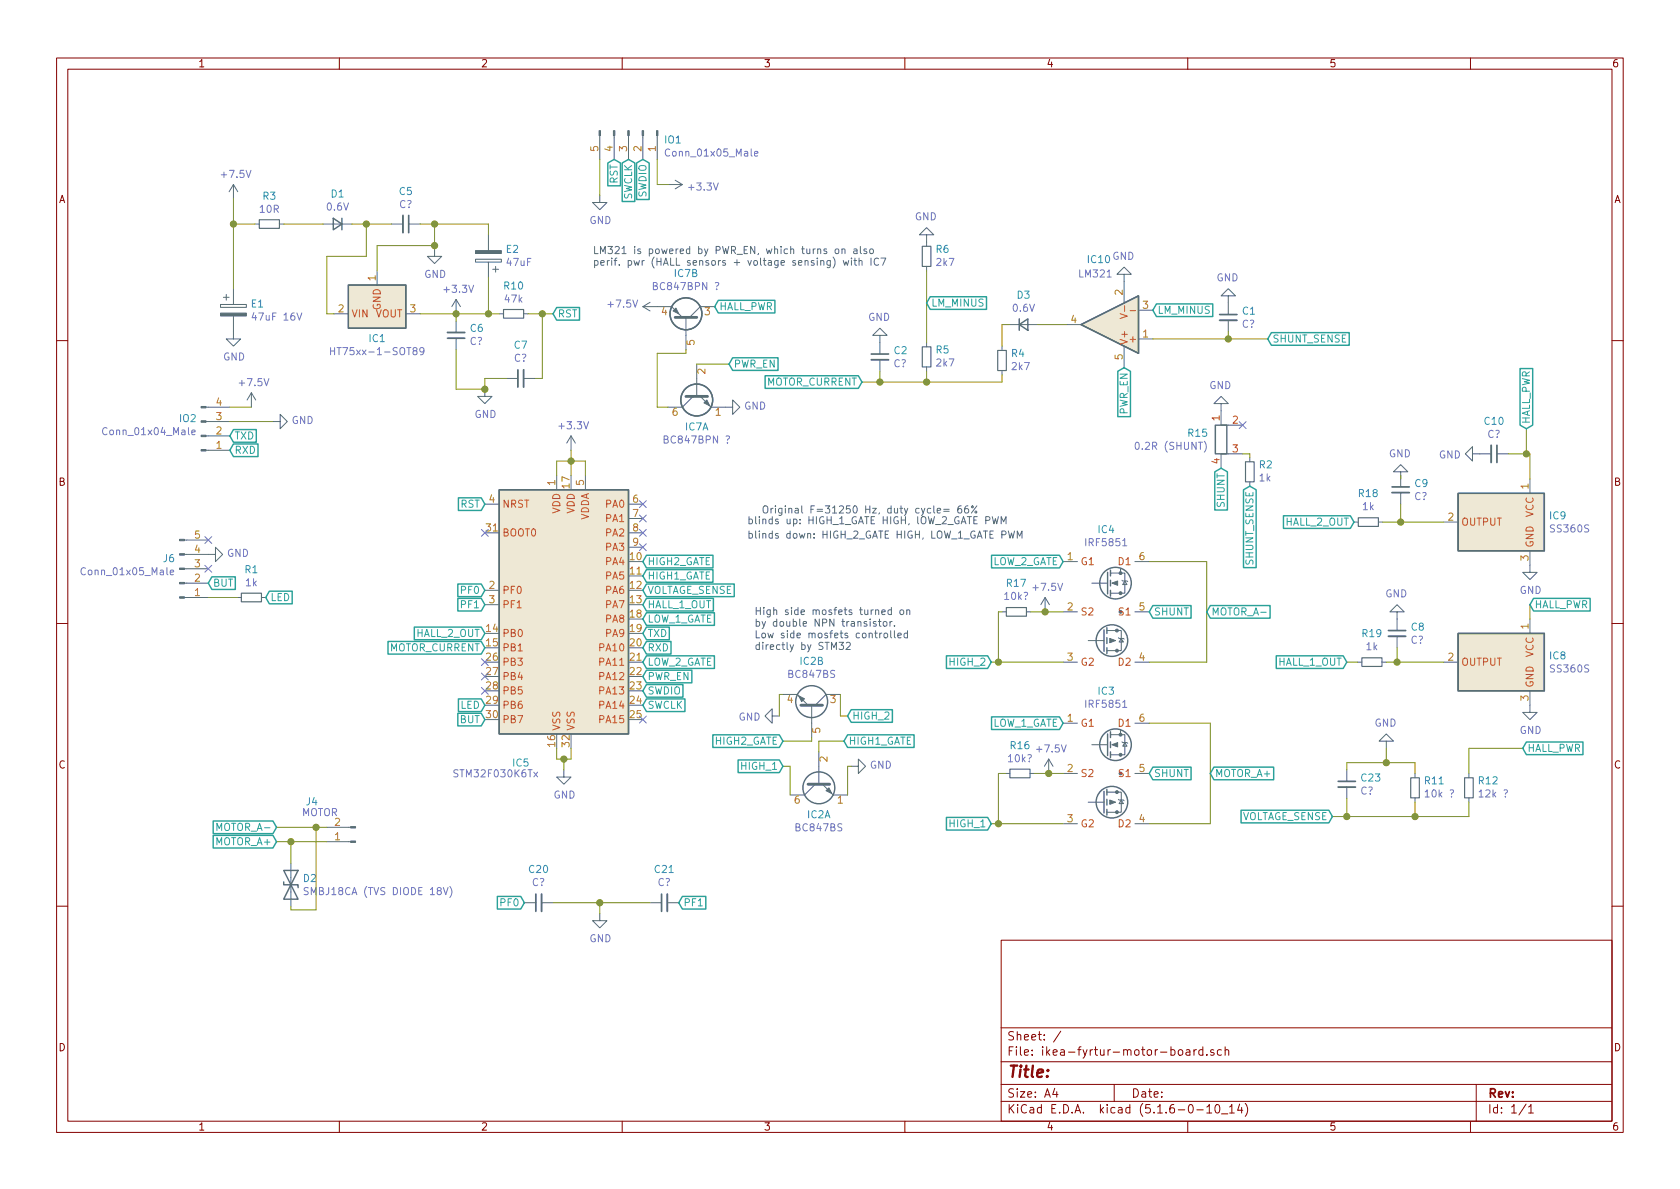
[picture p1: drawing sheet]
EESchema Schematic File Version 4
EELAYER 30 0
EELAYER END
$Descr A4 11693 8268
encoding utf-8
Sheet 1 1
Title ""
Date ""
Rev ""
Comp ""
Comment1 ""
Comment2 ""
Comment3 ""
Comment4 ""
$EndDescr
$Comp
L MCU_ST_STM32F0:STM32F030K6Tx IC5
U 1 1
P 3975 4200
F 0 "IC5" H 3625 3100 50  0000 C CNN
F 1 "STM32F030K6Tx" H 3450 3025 50  0000 C CNN
F 2 "Package_QFP:LQFP-32_7x7mm_P0.8mm" H 3475 3300 50  0001 R CNN
F 3 "http://www.st.com/st-web-ui/static/active/en/resource/technical/document/datasheet/DM00088500.pdf" H 3975 4200 50  0001 C CNN
	1    3975 4200
	1    0    0    -1  
$EndComp
$Comp
L omat:IRF5851 IC4
U 1 1
P 7700 4250
F 0 "IC4" H 7700 4825 50  0000 C CNN
F 1 "IRF5851" H 7700 4734 50  0000 C CNN
F 2 "Package_TO_SOT_THT:TO-220F-5_P3.4x2.06mm_StaggerEven_Lead1.86mm_Vertical" H 7400 3575 50  0001 C CIN
F 3 "https://www.infineon.com/dgdl/irfi4019h-117p.pdf?fileId=5546d462533600a401535623d74d1f6f" H 7700 4250 50  0001 L CNN
	1    7700 4250
	1    0    0    -1  
$EndComp
$Comp
L omat:IRF5851 IC3
U 1 1
P 7700 5375
F 0 "IC3" H 7700 5950 50  0000 C CNN
F 1 "IRF5851" H 7700 5859 50  0000 C CNN
F 2 "Package_TO_SOT_THT:TO-220F-5_P3.4x2.06mm_StaggerEven_Lead1.86mm_Vertical" H 7400 4700 50  0001 C CIN
F 3 "https://www.infineon.com/dgdl/irfi4019h-117p.pdf?fileId=5546d462533600a401535623d74d1f6f" H 7700 5375 50  0001 L CNN
	1    7700 5375
	1    0    0    -1  
$EndComp
$Comp
L Device:R_Small R17
U 1 1
P 7075 4250
F 0 "R17" V 7271 4250 50  0000 C CNN
F 1 "10k?" V 7180 4250 50  0000 C CNN
F 2 "" H 7075 4250 50  0001 C CNN
F 3 "~" H 7075 4250 50  0001 C CNN
	1    7075 4250
	0    -1   -1   0   
$EndComp
$Comp
L Device:R_Small R16
U 1 1
P 7100 5375
F 0 "R16" V 6904 5375 50  0000 C CNN
F 1 "10k?" V 6995 5375 50  0000 C CNN
F 2 "" H 7100 5375 50  0001 C CNN
F 3 "~" H 7100 5375 50  0001 C CNN
	1    7100 5375
	0    1    1    0   
$EndComp
$Comp
L Device:R_Small R5
U 1 1
P 6450 2475
F 0 "R5" H 6391 2429 50  0000 R CNN
F 1 "2k7" H 6391 2520 50  0000 R CNN
F 2 "" H 6450 2475 50  0001 C CNN
F 3 "~" H 6450 2475 50  0001 C CNN
	1    6450 2475
	-1   0    0    1   
$EndComp
$Comp
L Device:R_Small R4
U 1 1
P 6975 2500
F 0 "R4" H 6916 2454 50  0000 R CNN
F 1 "2k7" H 6916 2545 50  0000 R CNN
F 2 "" H 6975 2500 50  0001 C CNN
F 3 "~" H 6975 2500 50  0001 C CNN
	1    6975 2500
	-1   0    0    1   
$EndComp
$Comp
L Device:R_Small R6
U 1 1
P 6450 1775
F 0 "R6" H 6391 1729 50  0000 R CNN
F 1 "2k7" H 6391 1820 50  0000 R CNN
F 2 "" H 6450 1775 50  0001 C CNN
F 3 "~" H 6450 1775 50  0001 C CNN
	1    6450 1775
	-1   0    0    1   
$EndComp
$Comp
L Device:D_Small D3
U 1 1
P 7125 2250
F 0 "D3" H 7125 2457 50  0000 C CNN
F 1 "0.6V" H 7125 2366 50  0000 C CNN
F 2 "" V 7125 2250 50  0001 C CNN
F 3 "~" V 7125 2250 50  0001 C CNN
	1    7125 2250
	1    0    0    -1  
$EndComp
$Comp
L Amplifier_Operational:LM321 IC10
U 1 1
P 7725 2250
F 0 "IC10" H 7800 1800 50  0000 C CNN
F 1 "LM321" H 7825 1900 50  0000 C CNN
F 2 "Package_TO_SOT_SMD:SOT-23-5" H 7725 2250 50  0001 C CNN
F 3 "http://www.ti.com/lit/ds/symlink/lm321.pdf" H 7725 2250 50  0001 C CNN
	1    7725 2250
	-1   0    0    1   
$EndComp
$Comp
L Device:C_Small C2
U 1 1
P 6125 2475
F 0 "C2" H 6217 2521 50  0000 L CNN
F 1 "C?" H 6217 2430 50  0000 L CNN
F 2 "" H 6125 2475 50  0001 C CNN
F 3 "~" H 6125 2475 50  0001 C CNN
	1    6125 2475
	1    0    0    -1  
$EndComp
$Comp
L Device:C_Small C1
U 1 1
P 8550 2200
F 0 "C1" H 8642 2246 50  0000 L CNN
F 1 "C?" H 8642 2155 50  0000 L CNN
F 2 "" H 8550 2200 50  0001 C CNN
F 3 "~" H 8550 2200 50  0001 C CNN
	1    8550 2200
	1    0    0    -1  
$EndComp
$Comp
L Device:R_Small R2
U 1 1
P 8700 3275
F 0 "R2" H 8641 3229 50  0000 R CNN
F 1 "1k" H 8641 3320 50  0000 R CNN
F 2 "" H 8700 3275 50  0001 C CNN
F 3 "~" H 8700 3275 50  0001 C CNN
	1    8700 3275
	-1   0    0    1   
$EndComp
$Comp
L Device:R_Shunt R15
U 1 1
P 8500 3050
F 0 "R15" H 8413 3096 50  0000 R CNN
F 1 "0.2R (SHUNT)" H 8413 3005 50  0000 R CNN
F 2 "" V 8430 3050 50  0001 C CNN
F 3 "~" H 8500 3050 50  0001 C CNN
	1    8500 3050
	1    0    0    -1  
$EndComp
$Comp
L Device:R_Small R18
U 1 1
P 9525 3625
F 0 "R18" V 9721 3625 50  0000 C CNN
F 1 "1k" V 9630 3625 50  0000 C CNN
F 2 "" H 9525 3625 50  0001 C CNN
F 3 "~" H 9525 3625 50  0001 C CNN
	1    9525 3625
	0    -1   -1   0   
$EndComp
$Comp
L Device:R_Small R19
U 1 1
P 9550 4600
F 0 "R19" V 9746 4600 50  0000 C CNN
F 1 "1k" V 9655 4600 50  0000 C CNN
F 2 "" H 9550 4600 50  0001 C CNN
F 3 "~" H 9550 4600 50  0001 C CNN
	1    9550 4600
	0    -1   -1   0   
$EndComp
$Comp
L Device:C_Small C9
U 1 1
P 9750 3400
F 0 "C9" H 9842 3446 50  0000 L CNN
F 1 "C?" H 9842 3355 50  0000 L CNN
F 2 "" H 9750 3400 50  0001 C CNN
F 3 "~" H 9750 3400 50  0001 C CNN
	1    9750 3400
	1    0    0    -1  
$EndComp
$Comp
L Device:C_Small C8
U 1 1
P 9725 4400
F 0 "C8" H 9817 4446 50  0000 L CNN
F 1 "C?" H 9817 4355 50  0000 L CNN
F 2 "" H 9725 4400 50  0001 C CNN
F 3 "~" H 9725 4400 50  0001 C CNN
	1    9725 4400
	1    0    0    -1  
$EndComp
$Comp
L Device:C_Small C23
U 1 1
P 9375 5450
F 0 "C23" H 9467 5496 50  0000 L CNN
F 1 "C?" H 9467 5405 50  0000 L CNN
F 2 "" H 9375 5450 50  0001 C CNN
F 3 "~" H 9375 5450 50  0001 C CNN
	1    9375 5450
	1    0    0    -1  
$EndComp
$Comp
L Device:R_Small R11
U 1 1
P 9850 5475
F 0 "R11" H 9791 5429 50  0000 R CNN
F 1 "10k ?" H 9791 5520 50  0000 R CNN
F 2 "" H 9850 5475 50  0001 C CNN
F 3 "~" H 9850 5475 50  0001 C CNN
	1    9850 5475
	-1   0    0    1   
$EndComp
$Comp
L Device:R_Small R12
U 1 1
P 10225 5475
F 0 "R12" H 10166 5429 50  0000 R CNN
F 1 "12k ?" H 10166 5520 50  0000 R CNN
F 2 "" H 10225 5475 50  0001 C CNN
F 3 "~" H 10225 5475 50  0001 C CNN
	1    10225 5475
	-1   0    0    1   
$EndComp
$Comp
L Sensor_Magnetic:SM351LT IC9
U 1 1
P 10450 3625
F 0 "IC9" H 10120 3671 50  0000 R CNN
F 1 "SS360S" H 10120 3580 50  0000 R CNN
F 2 "Package_TO_SOT_SMD:SOT-23" H 10400 3625 50  0001 C CNN
F 3 "https://sensing.honeywell.com/honeywell-sensing-latching-digital-hall-effect-sensor-ics-ss360nt-ss360st-ss360st-10k-ss460s-ss460s-t2-t3-lp-datasheet-32312441.pdf" H 10400 3625 50  0001 C CNN
	1    10450 3625
	-1   0    0    -1  
$EndComp
$Comp
L Sensor_Magnetic:SM351LT IC8
U 1 1
P 10450 4600
F 0 "IC8" H 10120 4646 50  0000 R CNN
F 1 "SS360S" H 10120 4555 50  0000 R CNN
F 2 "Package_TO_SOT_SMD:SOT-23" H 10400 4600 50  0001 C CNN
F 3 "https://sensing.honeywell.com/honeywell-sensing-latching-digital-hall-effect-sensor-ics-ss360nt-ss360st-ss360st-10k-ss460s-ss460s-t2-t3-lp-datasheet-32312441.pdf" H 10400 4600 50  0001 C CNN
	1    10450 4600
	-1   0    0    -1  
$EndComp
$Comp
L Device:C_Small C20
U 1 1
P 3750 6275
F 0 "C20" V 3979 6275 50  0000 C CNN
F 1 "C?" V 3888 6275 50  0000 C CNN
F 2 "" H 3750 6275 50  0001 C CNN
F 3 "~" H 3750 6275 50  0001 C CNN
	1    3750 6275
	0    -1   -1   0   
$EndComp
$Comp
L Device:C_Small C21
U 1 1
P 4625 6275
F 0 "C21" V 4854 6275 50  0000 C CNN
F 1 "C?" V 4763 6275 50  0000 C CNN
F 2 "" H 4625 6275 50  0001 C CNN
F 3 "~" H 4625 6275 50  0001 C CNN
	1    4625 6275
	0    -1   -1   0   
$EndComp
$Comp
L Connector:Conn_01x05_Male IO1
U 1 1
P 4375 900
F 0 "IO1" V 4437 1144 50  0000 L CNN
F 1 "Conn_01x05_Male" V 4528 1144 50  0000 L CNN
F 2 "" H 4375 900 50  0001 C CNN
F 3 "~" H 4375 900 50  0001 C CNN
	1    4375 900 
	0    1    1    0   
$EndComp
$Comp
L Device:C_Small C7
U 1 1
P 3625 2625
F 0 "C7" V 3854 2625 50  0000 C CNN
F 1 "C?" V 3763 2625 50  0000 C CNN
F 2 "" H 3625 2625 50  0001 C CNN
F 3 "~" H 3625 2625 50  0001 C CNN
	1    3625 2625
	0    -1   -1   0   
$EndComp
$Comp
L Device:C_Small C6
U 1 1
P 3175 2325
F 0 "C6" H 3083 2279 50  0000 R CNN
F 1 "C?" H 3083 2370 50  0000 R CNN
F 2 "" H 3175 2325 50  0001 C CNN
F 3 "~" H 3175 2325 50  0001 C CNN
	1    3175 2325
	-1   0    0    1   
$EndComp
$Comp
L Device:R_Small R10
U 1 1
P 3575 2175
F 0 "R10" V 3379 2175 50  0000 C CNN
F 1 "47k" V 3470 2175 50  0000 C CNN
F 2 "" H 3575 2175 50  0001 C CNN
F 3 "~" H 3575 2175 50  0001 C CNN
	1    3575 2175
	0    1    1    0   
$EndComp
$Comp
L Device:CP E2
U 1 1
P 3400 1775
F 0 "E2" H 3282 1729 50  0000 R CNN
F 1 "47uF" H 3282 1820 50  0000 R CNN
F 2 "" H 3438 1625 50  0001 C CNN
F 3 "~" H 3400 1775 50  0001 C CNN
	1    3400 1775
	-1   0    0    1   
$EndComp
$Comp
L Regulator_Linear:HT75xx-1-SOT89 IC1
U 1 1
P 2625 2075
F 0 "IC1" H 2625 2350 50  0000 C CNN
F 1 "HT75xx-1-SOT89" H 2625 2441 50  0000 C CNN
F 2 "Package_TO_SOT_SMD:SOT-89-3" H 2625 2400 50  0001 C CIN
F 3 "https://www.holtek.com/documents/10179/116711/HT75xx-1v250.pdf" H 2625 2175 50  0001 C CNN
	1    2625 2075
	1    0    0    1   
$EndComp
$Comp
L Device:C_Small C5
U 1 1
P 2825 1550
F 0 "C5" V 2596 1550 50  0000 C CNN
F 1 "C?" V 2687 1550 50  0000 C CNN
F 2 "" H 2825 1550 50  0001 C CNN
F 3 "~" H 2825 1550 50  0001 C CNN
	1    2825 1550
	0    1    1    0   
$EndComp
$Comp
L Device:D_Small D1
U 1 1
P 2350 1550
F 0 "D1" H 2350 1343 50  0000 C CNN
F 1 "0.6V" H 2350 1434 50  0000 C CNN
F 2 "" V 2350 1550 50  0001 C CNN
F 3 "~" V 2350 1550 50  0001 C CNN
	1    2350 1550
	-1   0    0    1   
$EndComp
$Comp
L Device:CP E1
U 1 1
P 1625 2150
F 0 "E1" H 1743 2196 50  0000 L CNN
F 1 "47uF 16V" H 1743 2105 50  0000 L CNN
F 2 "" H 1663 2000 50  0001 C CNN
F 3 "~" H 1625 2150 50  0001 C CNN
	1    1625 2150
	1    0    0    -1  
$EndComp
$Comp
L Device:D_TVS D2
U 1 1
P 2025 6150
F 0 "D2" V 1979 6230 50  0000 L CNN
F 1 "SMBJ18CA (TVS DIODE 18V)" V 2070 6230 50  0000 L CNN
F 2 "" H 2025 6150 50  0001 C CNN
F 3 "~" H 2025 6150 50  0001 C CNN
	1    2025 6150
	0    1    1    0   
$EndComp
$Comp
L Connector:Conn_01x02_Male J4
U 1 1
P 2475 5850
F 0 "J4" H 2825 5575 50  0000 R CNN
F 1 "MOTOR" H 2850 5650 50  0000 R CNN
F 2 "" H 2475 5850 50  0001 C CNN
F 3 "~" H 2475 5850 50  0001 C CNN
	1    2475 5850
	-1   0    0    1   
$EndComp
$Comp
L Device:R_Small R3
U 1 1
P 1875 1550
F 0 "R3" V 1679 1550 50  0000 C CNN
F 1 "10R" V 1770 1550 50  0000 C CNN
F 2 "" H 1875 1550 50  0001 C CNN
F 3 "~" H 1875 1550 50  0001 C CNN
	1    1875 1550
	0    1    1    0   
$EndComp
$Comp
L Connector:Conn_01x04_Male IO2
U 1 1
P 1400 3025
F 0 "IO2" H 1372 2907 50  0000 R CNN
F 1 "Conn_01x04_Male" H 1372 2998 50  0000 R CNN
F 2 "" H 1400 3025 50  0001 C CNN
F 3 "~" H 1400 3025 50  0001 C CNN
	1    1400 3025
	1    0    0    1   
$EndComp
$Comp
L Connector:Conn_01x05_Male J6
U 1 1
P 1250 3950
F 0 "J6" H 1222 3882 50  0000 R CNN
F 1 "Conn_01x05_Male" H 1222 3973 50  0000 R CNN
F 2 "" H 1250 3950 50  0001 C CNN
F 3 "~" H 1250 3950 50  0001 C CNN
	1    1250 3950
	1    0    0    1   
$EndComp
$Comp
L Device:R_Small R1
U 1 1
P 1750 4150
F 0 "R1" V 1554 4150 50  0000 C CNN
F 1 "1k" V 1645 4150 50  0000 C CNN
F 2 "" H 1750 4150 50  0001 C CNN
F 3 "~" H 1750 4150 50  0001 C CNN
	1    1750 4150
	0    1    1    0   
$EndComp
Text GLabel 1850 4150 2    50   Input ~ 0
LED
Wire Wire Line
	1450 4150 1650 4150
Text GLabel 1450 4050 2    50   Input ~ 0
BUT
Text GLabel 3375 4900 0    50   Input ~ 0
LED
Text GLabel 3375 5000 0    50   Input ~ 0
BUT
Text GLabel 1600 3125 2    50   Input ~ 0
RXD
Text GLabel 4475 4500 2    50   Input ~ 0
RXD
Text GLabel 1600 3025 2    50   Input ~ 0
TXD
Text GLabel 4475 4400 2    50   Input ~ 0
TXD
$Comp
L power:GND #PWR0101
U 1 1
P 1900 2925
F 0 "#PWR0101" H 1900 2675 50  0001 C CNN
F 1 "GND" V 1905 2797 50  0000 R CNN
F 2 "" H 1900 2925 50  0001 C CNN
F 3 "" H 1900 2925 50  0001 C CNN
	1    1900 2925
	0    -1   -1   0   
$EndComp
Wire Wire Line
	1900 2925 1600 2925
$Comp
L power:+7.5V #PWR0102
U 1 1
P 1750 2825
F 0 "#PWR0102" H 1750 2675 50  0001 C CNN
F 1 "+7.5V" H 1765 2998 50  0000 C CNN
F 2 "" H 1750 2825 50  0001 C CNN
F 3 "" H 1750 2825 50  0001 C CNN
	1    1750 2825
	1    0    0    -1  
$EndComp
Wire Wire Line
	1750 2825 1600 2825
$Comp
L power:+7.5V #PWR0103
U 1 1
P 1625 1375
F 0 "#PWR0103" H 1625 1225 50  0001 C CNN
F 1 "+7.5V" H 1640 1548 50  0000 C CNN
F 2 "" H 1625 1375 50  0001 C CNN
F 3 "" H 1625 1375 50  0001 C CNN
	1    1625 1375
	1    0    0    -1  
$EndComp
Wire Wire Line
	1625 1375 1625 1550
Wire Wire Line
	1625 1550 1775 1550
Wire Wire Line
	1975 1550 2250 1550
Wire Wire Line
	1625 1550 1625 2000
Connection ~ 1625 1550
$Comp
L power:GND #PWR0104
U 1 1
P 1625 2300
F 0 "#PWR0104" H 1625 2050 50  0001 C CNN
F 1 "GND" H 1630 2127 50  0000 C CNN
F 2 "" H 1625 2300 50  0001 C CNN
F 3 "" H 1625 2300 50  0001 C CNN
	1    1625 2300
	1    0    0    -1  
$EndComp
Wire Wire Line
	2450 1550 2550 1550
$Comp
L power:GND #PWR0105
U 1 1
P 3025 1725
F 0 "#PWR0105" H 3025 1475 50  0001 C CNN
F 1 "GND" H 3030 1552 50  0000 C CNN
F 2 "" H 3025 1725 50  0001 C CNN
F 3 "" H 3025 1725 50  0001 C CNN
	1    3025 1725
	1    0    0    -1  
$EndComp
Wire Wire Line
	3025 1725 3025 1700
Wire Wire Line
	3025 1550 2925 1550
Wire Wire Line
	2550 1550 2550 1775
Wire Wire Line
	2550 1775 2275 1775
Wire Wire Line
	2275 1775 2275 2175
Wire Wire Line
	2275 2175 2325 2175
Connection ~ 2550 1550
Wire Wire Line
	2550 1550 2725 1550
Wire Wire Line
	2625 1875 2625 1700
Wire Wire Line
	2625 1700 3025 1700
Connection ~ 3025 1700
Wire Wire Line
	3025 1700 3025 1550
Wire Wire Line
	3025 1550 3400 1550
Wire Wire Line
	3400 1550 3400 1625
Connection ~ 3025 1550
$Comp
L power:+3.3V #PWR0106
U 1 1
P 3175 2175
F 0 "#PWR0106" H 3175 2025 50  0001 C CNN
F 1 "+3.3V" H 3190 2348 50  0000 C CNN
F 2 "" H 3175 2175 50  0001 C CNN
F 3 "" H 3175 2175 50  0001 C CNN
	1    3175 2175
	1    0    0    -1  
$EndComp
Wire Wire Line
	2925 2175 3175 2175
Wire Wire Line
	3175 2175 3175 2225
$Comp
L power:GND #PWR0107
U 1 1
P 3375 2700
F 0 "#PWR0107" H 3375 2450 50  0001 C CNN
F 1 "GND" H 3380 2527 50  0000 C CNN
F 2 "" H 3375 2700 50  0001 C CNN
F 3 "" H 3375 2700 50  0001 C CNN
	1    3375 2700
	1    0    0    -1  
$EndComp
Wire Wire Line
	3375 2700 3175 2700
Wire Wire Line
	3175 2700 3175 2425
$Comp
L power:GND #PWR0108
U 1 1
P 4175 1350
F 0 "#PWR0108" H 4175 1100 50  0001 C CNN
F 1 "GND" H 4180 1177 50  0000 C CNN
F 2 "" H 4175 1350 50  0001 C CNN
F 3 "" H 4175 1350 50  0001 C CNN
	1    4175 1350
	1    0    0    -1  
$EndComp
Text GLabel 4275 1100 3    50   Input ~ 0
RST
Text GLabel 3850 2175 2    50   Input ~ 0
RST
Connection ~ 3175 2175
Wire Wire Line
	3175 2175 3400 2175
Wire Wire Line
	3400 2175 3400 1925
Wire Wire Line
	3475 2175 3400 2175
Connection ~ 3400 2175
Wire Wire Line
	3525 2625 3375 2625
Wire Wire Line
	3375 2625 3375 2700
Connection ~ 3375 2700
Wire Wire Line
	3675 2175 3775 2175
Wire Wire Line
	3725 2625 3775 2625
Wire Wire Line
	3775 2625 3775 2175
Connection ~ 3775 2175
Wire Wire Line
	3775 2175 3850 2175
Wire Wire Line
	4175 1350 4175 1100
Text GLabel 3375 3500 0    50   Input ~ 0
RST
Text GLabel 1925 5850 0    50   Input ~ 0
MOTOR_A+
Text GLabel 1925 5750 0    50   Input ~ 0
MOTOR_A-
Wire Wire Line
	2025 6000 2025 5850
Wire Wire Line
	2025 5850 1925 5850
Wire Wire Line
	2025 5850 2275 5850
Connection ~ 2025 5850
Wire Wire Line
	1925 5750 2200 5750
Wire Wire Line
	2025 6300 2025 6325
Wire Wire Line
	2025 6325 2200 6325
Wire Wire Line
	2200 6325 2200 5750
Connection ~ 2200 5750
Wire Wire Line
	2200 5750 2275 5750
Text GLabel 3650 6275 0    50   Input ~ 0
PF0
Text GLabel 3375 4100 0    50   Input ~ 0
PF0
Text GLabel 4725 6275 2    50   Input ~ 0
PF1
Text GLabel 3375 4200 0    50   Input ~ 0
PF1
$Comp
L power:GND #PWR0109
U 1 1
P 4175 6350
F 0 "#PWR0109" H 4175 6100 50  0001 C CNN
F 1 "GND" H 4180 6177 50  0000 C CNN
F 2 "" H 4175 6350 50  0001 C CNN
F 3 "" H 4175 6350 50  0001 C CNN
	1    4175 6350
	1    0    0    -1  
$EndComp
Wire Wire Line
	3850 6275 4175 6275
Wire Wire Line
	4175 6275 4175 6350
Wire Wire Line
	4175 6275 4525 6275
Connection ~ 4175 6275
Text GLabel 4375 1100 3    50   Input ~ 0
SWCLK
Text GLabel 4475 4900 2    50   Input ~ 0
SWCLK
Text GLabel 4475 1100 3    50   Input ~ 0
SWDIO
Text GLabel 4475 4800 2    50   Input ~ 0
SWDIO
$Comp
L power:+3.3V #PWR0110
U 1 1
P 3975 3125
F 0 "#PWR0110" H 3975 2975 50  0001 C CNN
F 1 "+3.3V" H 3990 3298 50  0000 C CNN
F 2 "" H 3975 3125 50  0001 C CNN
F 3 "" H 3975 3125 50  0001 C CNN
	1    3975 3125
	1    0    0    -1  
$EndComp
$Comp
L power:+3.3V #PWR0111
U 1 1
P 4650 1275
F 0 "#PWR0111" H 4650 1125 50  0001 C CNN
F 1 "+3.3V" V 4665 1403 50  0000 L CNN
F 2 "" H 4650 1275 50  0001 C CNN
F 3 "" H 4650 1275 50  0001 C CNN
	1    4650 1275
	0    1    1    0   
$EndComp
Wire Wire Line
	4650 1275 4575 1275
Wire Wire Line
	4575 1275 4575 1100
Wire Wire Line
	3875 3300 3875 3200
Wire Wire Line
	3875 3200 3975 3200
Wire Wire Line
	3975 3200 3975 3125
Wire Wire Line
	3975 3200 3975 3300
Connection ~ 3975 3200
$Comp
L power:GND #PWR0112
U 1 1
P 5050 2825
F 0 "#PWR0112" H 5050 2575 50  0001 C CNN
F 1 "GND" V 5055 2697 50  0000 R CNN
F 2 "" H 5050 2825 50  0001 C CNN
F 3 "" H 5050 2825 50  0001 C CNN
	1    5050 2825
	0    -1   -1   0   
$EndComp
Text GLabel 7825 2550 3    50   Input ~ 0
PWR_EN
Text GLabel 5075 2525 2    50   Input ~ 0
PWR_EN
Text GLabel 4975 2125 2    50   Input ~ 0
HALL_PWR
$Comp
L Device:C_Small C10
U 1 1
P 10400 3150
F 0 "C10" V 10171 3150 50  0000 C CNN
F 1 "C?" V 10262 3150 50  0000 C CNN
F 2 "" H 10400 3150 50  0001 C CNN
F 3 "~" H 10400 3150 50  0001 C CNN
	1    10400 3150
	0    1    1    0   
$EndComp
Text GLabel 10625 2975 1    50   Input ~ 0
HALL_PWR
Wire Wire Line
	10500 3150 10625 3150
Wire Wire Line
	10625 3150 10625 2975
Wire Wire Line
	10625 3150 10650 3150
Wire Wire Line
	10650 3150 10650 3325
Connection ~ 10625 3150
Text GLabel 10650 4200 2    50   Input ~ 0
HALL_PWR
Wire Wire Line
	10650 4200 10650 4300
Text GLabel 10600 5200 2    50   Input ~ 0
HALL_PWR
Wire Wire Line
	10600 5200 10225 5200
Wire Wire Line
	10225 5200 10225 5375
$Comp
L power:GND #PWR0113
U 1 1
P 9650 5200
F 0 "#PWR0113" H 9650 4950 50  0001 C CNN
F 1 "GND" H 9655 5027 50  0000 C CNN
F 2 "" H 9650 5200 50  0001 C CNN
F 3 "" H 9650 5200 50  0001 C CNN
	1    9650 5200
	-1   0    0    1   
$EndComp
Wire Wire Line
	9375 5350 9375 5300
Wire Wire Line
	9375 5300 9650 5300
Wire Wire Line
	9650 5300 9650 5200
Wire Wire Line
	9850 5375 9850 5300
Wire Wire Line
	9850 5300 9650 5300
Connection ~ 9650 5300
Wire Wire Line
	10225 5575 10225 5675
Wire Wire Line
	10225 5675 9850 5675
Wire Wire Line
	9850 5675 9850 5575
Wire Wire Line
	9850 5675 9375 5675
Wire Wire Line
	9375 5675 9375 5550
Connection ~ 9850 5675
Text GLabel 9275 5675 0    50   Input ~ 0
VOLTAGE_SENSE
Wire Wire Line
	9275 5675 9375 5675
Connection ~ 9375 5675
Text GLabel 4475 4100 2    50   Input ~ 0
VOLTAGE_SENSE
$Comp
L power:GND #PWR0114
U 1 1
P 10650 4900
F 0 "#PWR0114" H 10650 4650 50  0001 C CNN
F 1 "GND" H 10655 4727 50  0000 C CNN
F 2 "" H 10650 4900 50  0001 C CNN
F 3 "" H 10650 4900 50  0001 C CNN
	1    10650 4900
	1    0    0    -1  
$EndComp
$Comp
L power:GND #PWR0115
U 1 1
P 10650 3925
F 0 "#PWR0115" H 10650 3675 50  0001 C CNN
F 1 "GND" H 10655 3752 50  0000 C CNN
F 2 "" H 10650 3925 50  0001 C CNN
F 3 "" H 10650 3925 50  0001 C CNN
	1    10650 3925
	1    0    0    -1  
$EndComp
$Comp
L power:GND #PWR0116
U 1 1
P 9750 3325
F 0 "#PWR0116" H 9750 3075 50  0001 C CNN
F 1 "GND" H 9755 3152 50  0000 C CNN
F 2 "" H 9750 3325 50  0001 C CNN
F 3 "" H 9750 3325 50  0001 C CNN
	1    9750 3325
	-1   0    0    1   
$EndComp
Wire Wire Line
	9750 3325 9750 3300
Text GLabel 9425 3625 0    50   Input ~ 0
HALL_2_OUT
Wire Wire Line
	9750 3625 10050 3625
Wire Wire Line
	9625 3625 9750 3625
Connection ~ 9750 3625
Text GLabel 9375 4600 0    50   Input ~ 0
HALL_1_OUT
Wire Wire Line
	9750 3500 9750 3625
Wire Wire Line
	9650 4600 9725 4600
$Comp
L power:GND #PWR0117
U 1 1
P 9725 4300
F 0 "#PWR0117" H 9725 4050 50  0001 C CNN
F 1 "GND" H 9730 4127 50  0000 C CNN
F 2 "" H 9725 4300 50  0001 C CNN
F 3 "" H 9725 4300 50  0001 C CNN
	1    9725 4300
	-1   0    0    1   
$EndComp
Wire Wire Line
	9725 4500 9725 4600
Connection ~ 9725 4600
Wire Wire Line
	9725 4600 10050 4600
Wire Wire Line
	9375 4600 9450 4600
Text GLabel 3375 4400 0    50   Input ~ 0
HALL_2_OUT
Text GLabel 4475 4200 2    50   Input ~ 0
HALL_1_OUT
$Comp
L power:GND #PWR0118
U 1 1
P 8500 2850
F 0 "#PWR0118" H 8500 2600 50  0001 C CNN
F 1 "GND" H 8505 2677 50  0000 C CNN
F 2 "" H 8500 2850 50  0001 C CNN
F 3 "" H 8500 2850 50  0001 C CNN
	1    8500 2850
	-1   0    0    1   
$EndComp
NoConn ~ 8650 2950
Wire Wire Line
	8650 3150 8700 3150
Wire Wire Line
	8700 3150 8700 3175
Text GLabel 8500 3250 3    50   Input ~ 0
SHUNT
Text GLabel 8000 4250 2    50   Input ~ 0
SHUNT
Text GLabel 8000 5375 2    50   Input ~ 0
SHUNT
Text GLabel 8400 4250 2    50   Input ~ 0
MOTOR_A-
Wire Wire Line
	8400 3900 8000 3900
Wire Wire Line
	8000 4600 8400 4600
Wire Wire Line
	8400 3900 8400 4600
Text GLabel 8425 5375 2    50   Input ~ 0
MOTOR_A+
Wire Wire Line
	8000 5025 8425 5025
Wire Wire Line
	8000 5725 8425 5725
Wire Wire Line
	8425 5025 8425 5725
$Comp
L power:+7.5V #PWR0119
U 1 1
P 7275 4250
F 0 "#PWR0119" H 7275 4100 50  0001 C CNN
F 1 "+7.5V" H 7290 4423 50  0000 C CNN
F 2 "" H 7275 4250 50  0001 C CNN
F 3 "" H 7275 4250 50  0001 C CNN
	1    7275 4250
	1    0    0    -1  
$EndComp
Wire Wire Line
	7275 4250 7400 4250
$Comp
L power:+7.5V #PWR0120
U 1 1
P 7300 5375
F 0 "#PWR0120" H 7300 5225 50  0001 C CNN
F 1 "+7.5V" H 7315 5548 50  0000 C CNN
F 2 "" H 7300 5375 50  0001 C CNN
F 3 "" H 7300 5375 50  0001 C CNN
	1    7300 5375
	1    0    0    -1  
$EndComp
Wire Wire Line
	7300 5375 7400 5375
Wire Wire Line
	7175 4250 7275 4250
Connection ~ 7275 4250
Wire Wire Line
	6975 4250 6950 4250
Wire Wire Line
	6950 4250 6950 4600
Wire Wire Line
	6950 4600 7400 4600
Wire Wire Line
	7200 5375 7300 5375
Connection ~ 7300 5375
Wire Wire Line
	7000 5375 6950 5375
Wire Wire Line
	6950 5375 6950 5725
Wire Wire Line
	6950 5725 7400 5725
Text GLabel 6900 5725 0    50   Input ~ 0
HIGH_1
Wire Wire Line
	6900 5725 6950 5725
Connection ~ 6950 5725
Text GLabel 6900 4600 0    50   Input ~ 0
HIGH_2
Wire Wire Line
	6900 4600 6950 4600
Connection ~ 6950 4600
Text GLabel 7400 3900 0    50   Input ~ 0
LOW_2_GATE
Text GLabel 4475 4600 2    50   Input ~ 0
LOW_2_GATE
Text GLabel 7400 5025 0    50   Input ~ 0
LOW_1_GATE
Text GLabel 4475 4300 2    50   Input ~ 0
LOW_1_GATE
$Comp
L power:GND #PWR0121
U 1 1
P 5425 4975
F 0 "#PWR0121" H 5425 4725 50  0001 C CNN
F 1 "GND" V 5430 4847 50  0000 R CNN
F 2 "" H 5425 4975 50  0001 C CNN
F 3 "" H 5425 4975 50  0001 C CNN
	1    5425 4975
	0    1    1    0   
$EndComp
$Comp
L power:GND #PWR0122
U 1 1
P 5925 5325
F 0 "#PWR0122" H 5925 5075 50  0001 C CNN
F 1 "GND" V 5930 5197 50  0000 R CNN
F 2 "" H 5925 5325 50  0001 C CNN
F 3 "" H 5925 5325 50  0001 C CNN
	1    5925 5325
	0    -1   -1   0   
$EndComp
Text GLabel 5450 5325 0    50   Input ~ 0
HIGH_1
Text GLabel 5900 4975 2    50   Input ~ 0
HIGH_2
Text GLabel 5450 5150 0    50   Input ~ 0
HIGH2_GATE
Text GLabel 5875 5150 2    50   Input ~ 0
HIGH1_GATE
Text GLabel 4475 3900 2    50   Input ~ 0
HIGH2_GATE
Text GLabel 4475 4000 2    50   Input ~ 0
HIGH1_GATE
Wire Wire Line
	5900 5525 5900 5325
Wire Wire Line
	5900 5325 5925 5325
Wire Wire Line
	5500 5525 5500 5325
Wire Wire Line
	5500 5325 5450 5325
Wire Wire Line
	5700 5225 5700 5150
Wire Wire Line
	5700 5150 5875 5150
Wire Wire Line
	5450 5150 5650 5150
Wire Wire Line
	5650 5150 5650 5125
Wire Wire Line
	5425 4975 5425 4825
Wire Wire Line
	5425 4825 5450 4825
Wire Wire Line
	5850 4825 5850 4975
Wire Wire Line
	5850 4975 5900 4975
$Comp
L power:GND #PWR0123
U 1 1
P 8550 2100
F 0 "#PWR0123" H 8550 1850 50  0001 C CNN
F 1 "GND" H 8555 1927 50  0000 C CNN
F 2 "" H 8550 2100 50  0001 C CNN
F 3 "" H 8550 2100 50  0001 C CNN
	1    8550 2100
	-1   0    0    1   
$EndComp
Wire Wire Line
	8025 2350 8550 2350
Text GLabel 8700 3375 3    50   Input ~ 0
SHUNT_SENSE
Text GLabel 8825 2350 2    50   Input ~ 0
SHUNT_SENSE
Wire Wire Line
	8825 2350 8550 2350
Connection ~ 8550 2350
Wire Wire Line
	8550 2300 8550 2350
$Comp
L power:GND #PWR0124
U 1 1
P 7825 1950
F 0 "#PWR0124" H 7825 1700 50  0001 C CNN
F 1 "GND" H 7830 1777 50  0000 C CNN
F 2 "" H 7825 1950 50  0001 C CNN
F 3 "" H 7825 1950 50  0001 C CNN
	1    7825 1950
	-1   0    0    1   
$EndComp
$Comp
L power:GND #PWR0125
U 1 1
P 6450 1675
F 0 "#PWR0125" H 6450 1425 50  0001 C CNN
F 1 "GND" H 6455 1502 50  0000 C CNN
F 2 "" H 6450 1675 50  0001 C CNN
F 3 "" H 6450 1675 50  0001 C CNN
	1    6450 1675
	-1   0    0    1   
$EndComp
Text GLabel 8025 2150 2    50   Input ~ 0
LM_MINUS
Text GLabel 6450 2100 2    50   Input ~ 0
LM_MINUS
Wire Wire Line
	6450 1875 6450 2375
Wire Wire Line
	7225 2250 7425 2250
Wire Wire Line
	7025 2250 6975 2250
Wire Wire Line
	6975 2250 6975 2400
Wire Wire Line
	6975 2600 6975 2650
Wire Wire Line
	6975 2650 6450 2650
Wire Wire Line
	6450 2650 6450 2575
Wire Wire Line
	6450 2650 6125 2650
Wire Wire Line
	6125 2650 6125 2575
Connection ~ 6450 2650
$Comp
L power:GND #PWR0126
U 1 1
P 6125 2375
F 0 "#PWR0126" H 6125 2125 50  0001 C CNN
F 1 "GND" H 6130 2202 50  0000 C CNN
F 2 "" H 6125 2375 50  0001 C CNN
F 3 "" H 6125 2375 50  0001 C CNN
	1    6125 2375
	-1   0    0    1   
$EndComp
Text GLabel 6000 2650 0    50   Input ~ 0
MOTOR_CURRENT
Wire Wire Line
	6000 2650 6125 2650
Connection ~ 6125 2650
Text GLabel 3375 4500 0    50   Input ~ 0
MOTOR_CURRENT
$Comp
L power:GND #PWR0127
U 1 1
P 3925 5350
F 0 "#PWR0127" H 3925 5100 50  0001 C CNN
F 1 "GND" H 3930 5177 50  0000 C CNN
F 2 "" H 3925 5350 50  0001 C CNN
F 3 "" H 3925 5350 50  0001 C CNN
	1    3925 5350
	1    0    0    -1  
$EndComp
Wire Wire Line
	3925 5350 3925 5275
Wire Wire Line
	3925 5275 3875 5275
Wire Wire Line
	3875 5275 3875 5200
Wire Wire Line
	3975 5200 3975 5275
Wire Wire Line
	3975 5275 3925 5275
Connection ~ 3925 5275
$Comp
L power:GND #PWR0128
U 1 1
P 10300 3150
F 0 "#PWR0128" H 10300 2900 50  0001 C CNN
F 1 "GND" V 10305 3022 50  0000 R CNN
F 2 "" H 10300 3150 50  0001 C CNN
F 3 "" H 10300 3150 50  0001 C CNN
	1    10300 3150
	0    1    1    0   
$EndComp
$Comp
L power:+7.5V #PWR0129
U 1 1
P 4575 2125
F 0 "#PWR0129" H 4575 1975 50  0001 C CNN
F 1 "+7.5V" V 4590 2253 50  0000 L CNN
F 2 "" H 4575 2125 50  0001 C CNN
F 3 "" H 4575 2125 50  0001 C CNN
	1    4575 2125
	0    -1   -1   0   
$EndComp
Text GLabel 4475 4700 2    50   Input ~ 0
PWR_EN
$Comp
L Transistor_BJT:BC847BPN IC7
U 1 1
P 4850 2725
F 0 "IC7" V 5085 2725 50  0000 C CNN
F 1 "BC847BPN ?" V 5176 2725 50  0000 C CNN
F 2 "Package_TO_SOT_SMD:SOT-363_SC-70-6" H 5050 2825 50  0001 C CNN
F 3 "https://assets.nexperia.com/documents/data-sheet/BC847BPN.pdf" H 4850 2725 50  0001 C CNN
	1    4850 2725
	0    -1   1    0   
$EndComp
$Comp
L Transistor_BJT:BC847BPN IC7
U 2 1
P 4775 2225
F 0 "IC7" V 5103 2225 50  0000 C CNN
F 1 "BC847BPN ?" V 5012 2225 50  0000 C CNN
F 2 "Package_TO_SOT_SMD:SOT-363_SC-70-6" H 4975 2325 50  0001 C CNN
F 3 "https://assets.nexperia.com/documents/data-sheet/BC847BPN.pdf" H 4775 2225 50  0001 C CNN
	2    4775 2225
	0    1    -1   0   
$EndComp
Wire Wire Line
	4775 2450 4775 2425
Wire Wire Line
	5075 2525 4850 2525
Wire Wire Line
	4775 2450 4575 2450
Wire Wire Line
	4575 2450 4575 2825
Wire Wire Line
	4575 2825 4650 2825
$Comp
L Transistor_BJT:BC847BS IC2
U 1 1
P 5700 5425
F 0 "IC2" V 5935 5425 50  0000 C CNN
F 1 "BC847BS" V 6026 5425 50  0000 C CNN
F 2 "Package_TO_SOT_SMD:SOT-363_SC-70-6" H 5900 5525 50  0001 C CNN
F 3 "https://assets.nexperia.com/documents/data-sheet/BC847BS.pdf" H 5700 5425 50  0001 C CNN
	1    5700 5425
	0    -1   1    0   
$EndComp
$Comp
L Transistor_BJT:BC847BS IC2
U 2 1
P 5650 4925
F 0 "IC2" V 5978 4925 50  0000 C CNN
F 1 "BC847BS" V 5887 4925 50  0000 C CNN
F 2 "Package_TO_SOT_SMD:SOT-363_SC-70-6" H 5850 5025 50  0001 C CNN
F 3 "https://assets.nexperia.com/documents/data-sheet/BC847BS.pdf" H 5650 4925 50  0001 C CNN
	2    5650 4925
	0    1    -1   0   
$EndComp
Wire Wire Line
	4075 3300 4075 3200
Wire Wire Line
	4075 3200 3975 3200
NoConn ~ 4475 3500
NoConn ~ 4475 3600
NoConn ~ 4475 3700
NoConn ~ 4475 3800
NoConn ~ 4475 5000
NoConn ~ 3375 4600
NoConn ~ 3375 4700
NoConn ~ 3375 4800
NoConn ~ 3375 3700
$Comp
L power:GND #PWR0130
U 1 1
P 1450 3850
F 0 "#PWR0130" H 1450 3600 50  0001 C CNN
F 1 "GND" V 1455 3722 50  0000 R CNN
F 2 "" H 1450 3850 50  0001 C CNN
F 3 "" H 1450 3850 50  0001 C CNN
	1    1450 3850
	0    -1   -1   0   
$EndComp
NoConn ~ 1450 3750
NoConn ~ 1450 3950
Text Notes 4125 1850 0    50   ~ 0
LM321 is powered by PWR_EN, which turns on also \nperif. pwr (HALL sensors + voltage sensing) with IC7
Text Notes 5250 4525 0    50   ~ 0
High side mosfets turned on \nby double NPN transistor. \nLow side mosfets controlled \ndirectly by STM32
Text Notes 5300 3575 0    50   ~ 0
Original F=31250 Hz, duty cycle= 66%
Text Notes 5200 3650 0    50   ~ 0
blinds up: HIGH_1_GATE HIGH, lOW_2_GATE PWM
Text Notes 5200 3750 0    50   ~ 0
blinds down: HIGH_2_GATE HIGH, LOW_1_GATE PWM
$EndSCHEMATC
